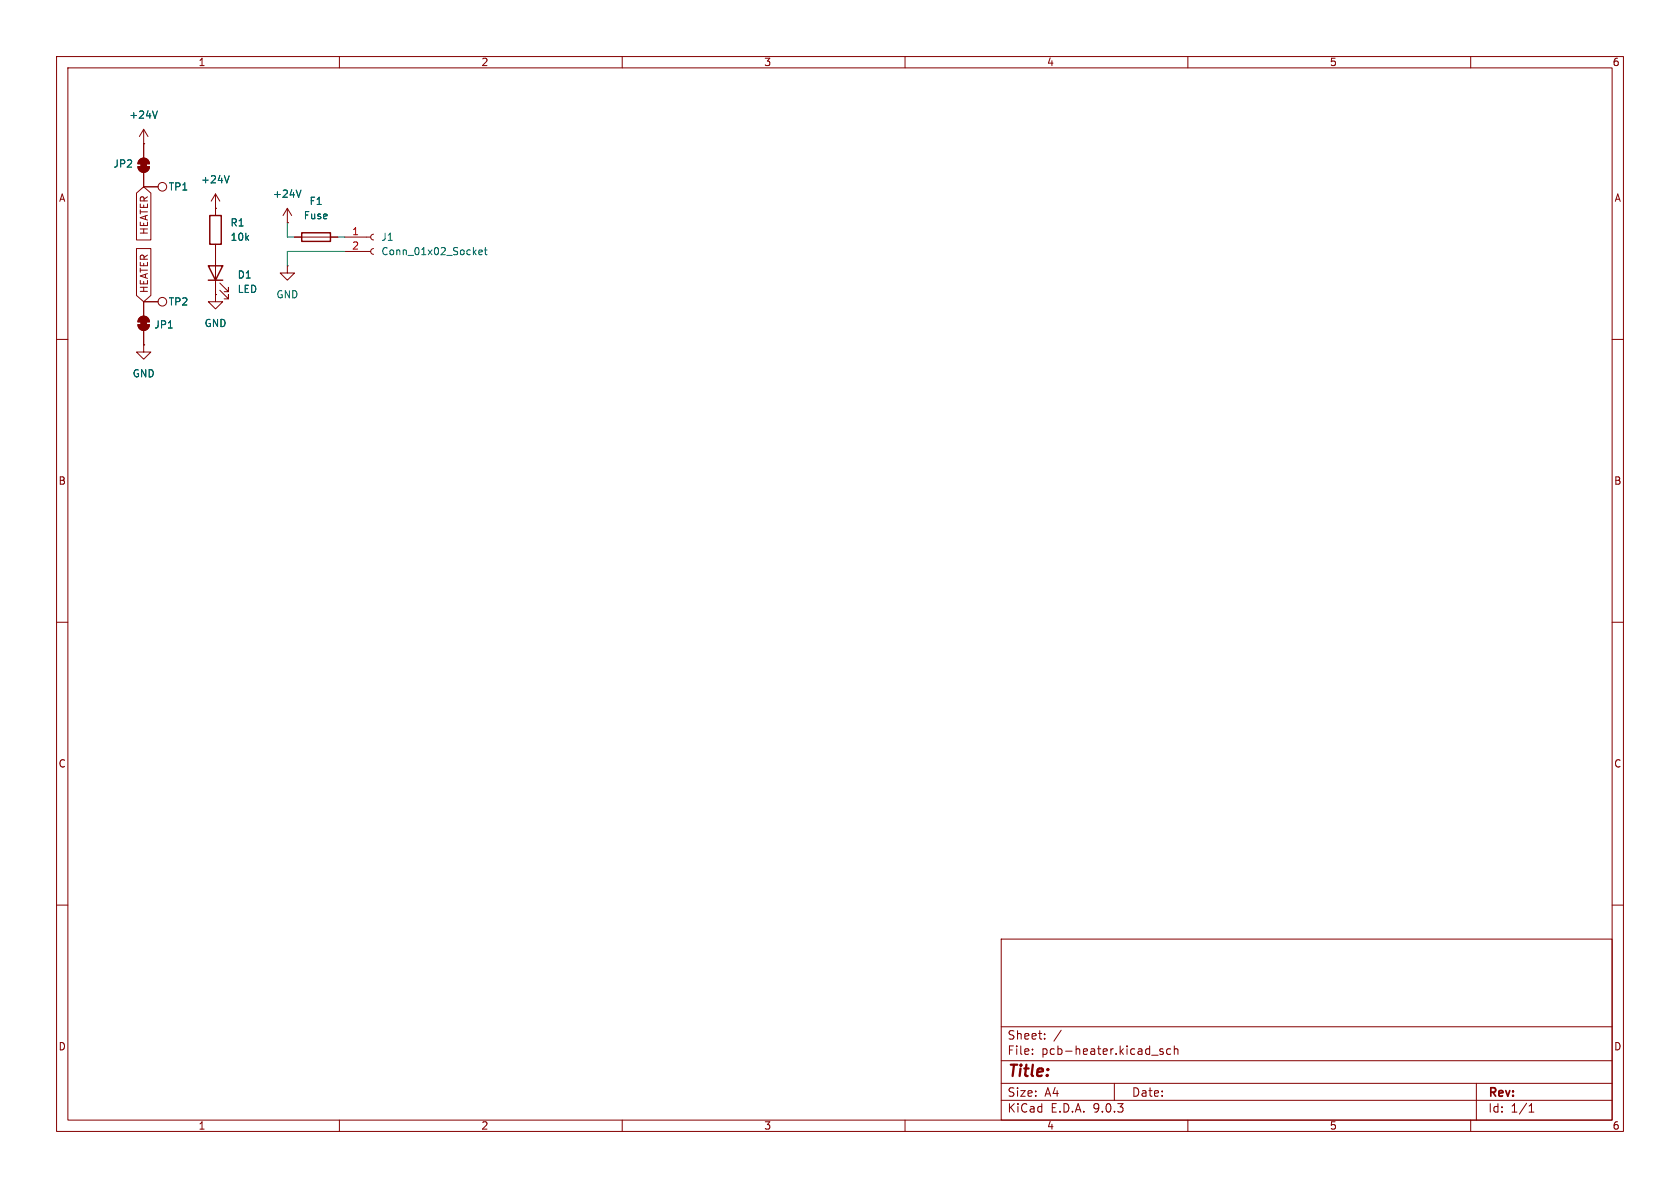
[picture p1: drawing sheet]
<svg xmlns="http://www.w3.org/2000/svg" width="297mm" height="210mm" viewBox="0 0 297 210" stroke-linecap="round" stroke-linejoin="round" font-family="sans-serif">
<g fill="none" stroke="#840000" stroke-width=".18">
<path d="M10 10h277v190h-277zM12 12h273v186h-273zM60 10v2M110 10v2M160 10v2M210 10v2M260 10v2M24.1 34.1l1.3-1.1 1.3 1.1v8.3h-2.6zM24.4 29.5h2a1.02 1.02 0 0 1-1 1 1.02 1.02 0 0 1-1-1zM24.7 28.2a1.02 1.02 0 0 1 1.1-.2 1.02 1.02 0 0 1 .6 1h-2zM25.4 25.4h.1M25.4 22.9v5"/>
<path d="M25.4 30.5v2.5M25.4 33h2.5M25.4 22.9l-.8 1.2M25.4 22.9l.8 1.2M38.1 36.8h.1M38.1 34.3l-.8 1.3M38.1 34.3l.8 1.3M38.1 34.3v3.8M50.8 39.4h.1M50.8 36.8l-.8 1.3M50.8 36.8l.8 1.3M50.8 36.8v2.6"/>
<path d="M24.1 43.9h2.6v8.3l-1.3 1.1-1.3-1.1zM24.4 57.4h2a1.02 1.02 0 0 1-1 1 1.02 1.02 0 0 1-1-1zM24.7 56.2a1.02 1.02 0 0 1 1.1-.2 1.02 1.02 0 0 1 .6 .9h-2zM25.4 53.3v2.6M25.4 58.4v2.6M25.4 53.3h2.5M38.1 52.1v1.2h1.3l-1.3 1.3-1.3-1.3h1.3M38.1 52.1h.1M38.1 43.2v8.9M38.9 51.3l1.5 1.5v-.7v.7h-.8M38.9 50l1.5 1.6v-.8v.8h-.8M50.8 47v1.3h1.3l-1.3 1.2-1.3-1.2h1.3"/>
<path d="M50.8 47h.1M52.1 41.9h7.6M61 41.9h4.5M61 44.5h4.5M66 41.4l-.3 .2-.2 .3 .2 .4 .3 .1M66 43.9l-.3 .2-.2 .4 .2 .3 .3 .2M10 60h2M25.4 61v1.2h1.3l-1.3 1.3-1.3-1.3h1.3M25.4 61h.1M285 60h2M10 110h2M285 110h2"/>
<path d="M10 160h2M177 166h108v32h-108zM285 160h2M60 198v2M110 198v2M160 198v2M177 194.5h108M177 191.5h108M177 187.5h108M177 181.5h108M182.5 186.3v.1M182.5 185.5v.1"/>
<path d="M184.7 183.6v.1M184.7 182.8v.1M187.6 182.1l-1.3 2M197 191.5v3M203.6 186.5h1.1M205.6 185.5l-.4-.1-.2 .2 .1 .2 .5 .2v.3h-.6M207 185.5l-.5-.1-.3 .3v.4l.2 .2h.6M207.6 185.5l.2-.1 .4 .1v.9M207.6 184.9v1.5M210 198v2M260 198v2M261 191.5v6.5"/>
<path d="M270.3 196.6h.9M270.3 195.5l.4-.4v1.5"/>
<circle cx="28.7" cy="33" r=".76"/>
<circle cx="28.7" cy="53.3" r=".76"/>
</g>
<path d="M27.8 19.6l-.4 1.3M40.5 31.1l-.4 1.2M53.2 33.6l-.4 1.3M84.7 44.6l.6-.1-.1-.3h-.4l-.1 .2v.6h.5M85.6 44.2h.5M85.8 43.8v1l.3 .2" fill="none" stroke="#006464" stroke-width=".18"/>
<path d="M37.1 38.1h2v5.1h-2zM36.8 47h2.6l-1.3 2.5zM36.8 49.5h2.6M53.3 41.1h5.1v1.6h-5.1z" fill="none" stroke="#840000" stroke-width=".25"/>
<g fill="#840000" stroke="#840000" stroke-width=".18">
<path d="M24.9 56.6h1v1.1h-1z"/>
<path d="M24.4 57.4h2a1.02 1.02 0 0 1-1 1 1.02 1.02 0 0 1-1-1z"/>
<path d="M24.7 56.2a1.02 1.02 0 0 1 1.1-.2 1.02 1.02 0 0 1 .6 .9h-2z"/>
<path d="M24.9 28.7h1v1h-1z"/>
<path d="M24.7 28.2a1.02 1.02 0 0 1 1.1-.2 1.02 1.02 0 0 1 .6 1h-2z"/>
<path d="M24.4 29.5h2a1.02 1.02 0 0 1-1 1 1.02 1.02 0 0 1-1-1z"/>
</g>
<path d="M50.8 39.4v2.5h1.3M59.7 41.9h1.3M61 44.5h-10.2v2.5" fill="none" stroke="#009600" stroke-width=".18"/>
<text font-size="2.8" fill="#840000" x="178" y="190.9">Title:</text>
<g font-size="2.1" fill="#840000">
<text x="178" y="184">Sheet:</text>
<text x="178" y="186.7">File:</text>
<text x="184.1" y="186.7">pcb-heater.kicad_sch</text>
<text x="178" y="196.9">KiCad</text>
<text x="178" y="194.1">Size:</text>
<text x="184.7" y="194.1">A4</text>
<text x="185.7" y="196.9">E.D.A.</text>
<text x="193.3" y="196.9">9.0.3</text>
<text x="200" y="194.1">Date:</text>
<text x="263" y="194.3">Rev:</text>
<text x="263" y="196.9">Id:</text>
<text x="267.1" y="196.9">1/1</text>
</g>
<g font-size="1.8" fill="#840000">
<text x="35" y="11.9">1</text>
<text x="85" y="11.9">2</text>
<text x="135" y="11.9">3</text>
<text x="185" y="11.9">4</text>
<text x="235" y="11.9">5</text>
<text x="285" y="11.9">6</text>
<text x="10.3" y="35.9">A</text>
<text x="285.3" y="35.9">A</text>
<text x="26.4" y="41.6" transform="rotate(-90 26.4 41.6)">HEATER</text>
<text x="26.4" y="51.9" transform="rotate(-90 26.4 51.9)">HEATER</text>
<text x="10.3" y="85.9">B</text>
<text x="285.3" y="85.9">B</text>
<text x="10.3" y="135.9">C</text>
<text x="285.3" y="135.9">C</text>
<text x="10.3" y="185.9">D</text>
<text x="285.3" y="185.9">D</text>
<text x="35" y="199.9">1</text>
<text x="85" y="199.9">2</text>
<text x="135" y="199.9">3</text>
<text x="185" y="199.9">4</text>
<text x="235" y="199.9">5</text>
<text x="285" y="199.9">6</text>
</g>
<g font-size="1.8" fill="#006464">
<text x="22.8" y="21.2">+24V</text>
<text x="20" y="29.8">JP2</text>
<text x="29.7" y="33.9">TP1</text>
<text x="35.5" y="32.6">+24V</text>
<text x="48.2" y="35.2">+24V</text>
<text x="40.6" y="40.2">R1</text>
<text x="53.6" y="39">Fuse</text>
<text x="54.6" y="36.4">F1</text>
<text x="40.6" y="42.8">10k</text>
<text x="67.3" y="42.8">J1</text>
<text x="67.3" y="45.3">Conn_01x02_Socket</text>
<text x="41.9" y="49.4">D1</text>
<text x="41.9" y="52">LED</text>
<text x="48.8" y="52.9">GND</text>
<text x="27.2" y="58.3">JP1</text>
<text x="29.7" y="54.2">TP2</text>
<text x="36.1" y="58">GND</text>
<text x="23.4" y="66.9">GND</text>
</g>
<g font-size="1.8" fill="#a90000">
<text x="62.2" y="41.7">1</text>
<text x="62.2" y="44.2">2</text>
</g>
</svg>
